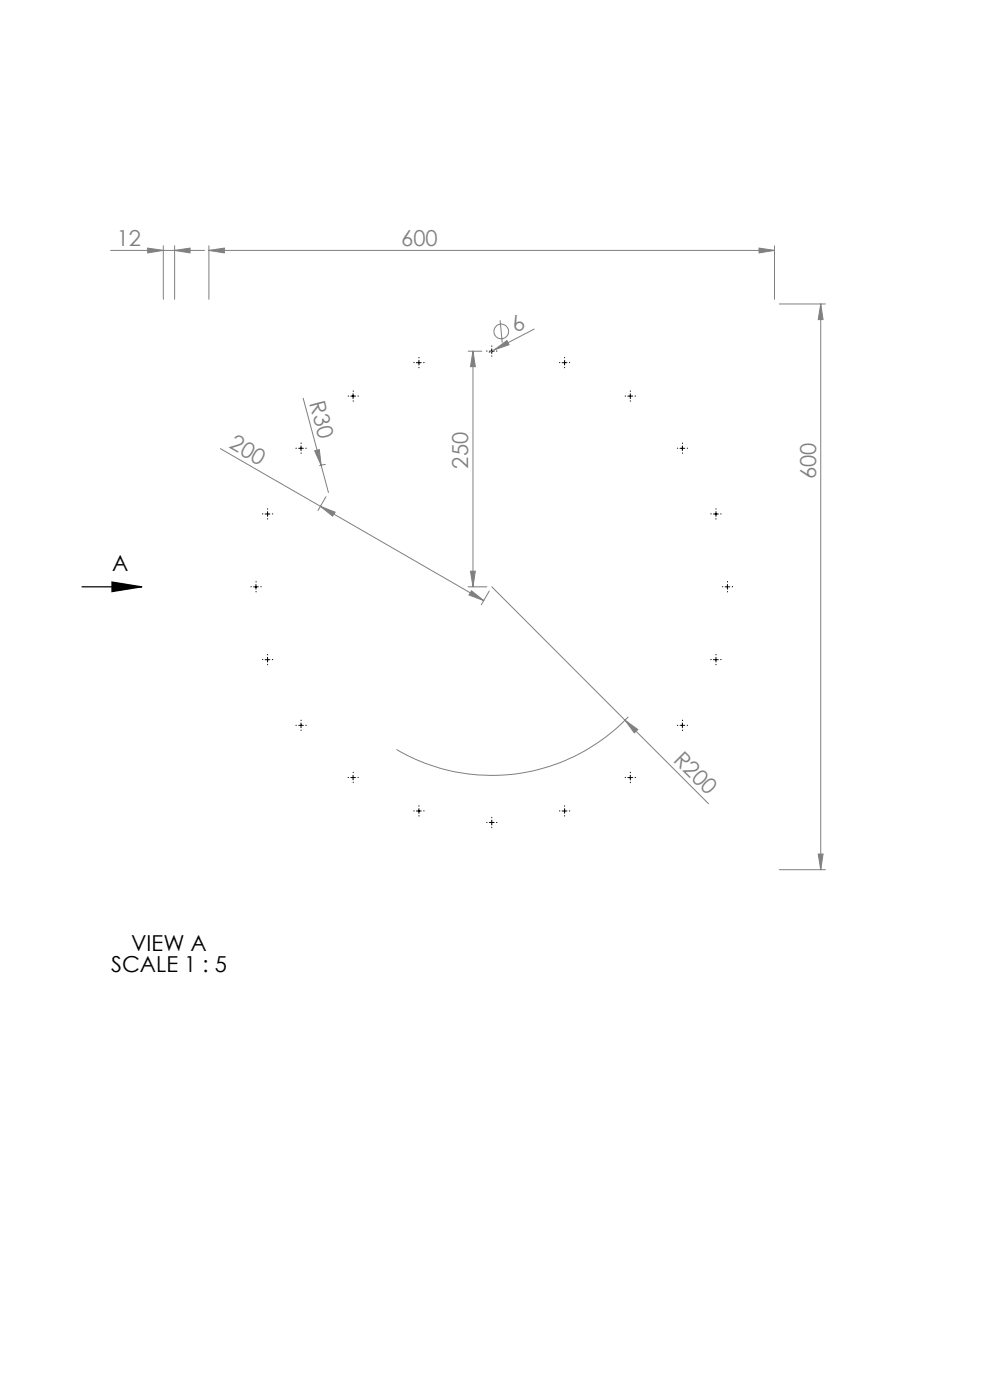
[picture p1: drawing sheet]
<svg xmlns="http://www.w3.org/2000/svg" width="210mm" height="297mm" viewBox="0 0 210 297" stroke-linecap="round" stroke-linejoin="round" font-family="sans-serif">
<g fill="none" stroke="#808080" stroke-width=".21">
<path d="M23.5 53.1h19.9M31.3 52.6l3.3 .5-3.3 .6zM34.6 52.1v11.4M37 53.1l3.3-.5v1.1zM37 52.1v11.4M44.3 53.1l3.3-.5v1.1zM44.3 52.1v11.4M44.3 53.1h120M161 52.6l3.3 .5-3.3 .6zM164.3 52.1v11.4M99.3 74.5h2.9M100.3 74.5l.5 3.3h-1z"/>
<path d="M100.3 74.5v50M104.8 74.2l2.7-2 .5 .9zM104.8 74.2l-1 .6M106.1 67.9l.4 4.8M113.3 69.8l-8.5 4.4M165.3 64.5h9.8M174.1 64.5l.5 3.3h-1zM174.1 64.5v120M46.7 95.2l21.3 12.2M64.3 84.5l5.4 20M66.7 95.6l1-.2 .4 3.3zM69.1 98.5l-1.4 .3"/>
<path d="M68 107.4l3.1 1.3-.5 .8zM68 107.4l34.6 20M69.1 105.4l-1.6 2.9M99.3 124.5h4M99.8 121.2h1l-.5 3.3zM100 125.3l2.6 2.1-3.1-1.2zM103.8 125.4l-1.7 2.9M104.3 124.5l28.3 28.3M132.6 152.8l2.7 2-.8 .7zM132.6 152.8l17.7 17.7M133.3 152.1a40 40 0 0 1-49.2 6.9M165.3 184.5h9.8"/>
<path d="M173.6 181.2h1l-.5 3.3z"/>
<circle cx="106.3" cy="70.3" r="1.55"/>
</g>
<path d="M17.4 124.5h12.7M23.7 123.5l6.4 1-6.4 1z" fill="none" stroke="#000" stroke-width=".25"/>
<g fill="none" stroke="#000" stroke-width=".21" stroke-dasharray="15.2 1.3 1.3 1.3">
<path d="M87.9 76.9h-.1M88.9 75.9v-.1M88.9 77.9v.1M89.9 76.9h.1M103.3 74.5h-.1M104.3 73.5v-.1M104.3 75.5v.1M105.3 74.5h.1M118.8 76.9h-.1M119.8 75.9v-.1M119.8 77.9v.1M120.8 76.9h.1"/>
<path d="M62.9 95.1h-.1M63.9 94.1v-.1M63.9 96.1v.1M64.9 95.1h.1M73.9 84h-.1M74.9 83v-.1M74.9 85v.1M75.9 84h.1M132.7 84h-.1M133.7 83v-.1M133.7 85v.1M134.7 84h.1"/>
<path d="M143.8 95.1h-.1M144.8 94.1v-.1M144.8 96.1v.1M145.8 95.1h.1M55.8 109h-.1M56.8 108v-.1M56.8 110v.1M57.8 109h.1M150.9 109h-.1M151.9 108v-.1M151.9 110v.1M152.9 109h.1"/>
<path d="M53.3 124.5h-.1M54.3 123.5v-.1M54.3 125.5v.1M55.3 124.5h.1M55.8 139.9h-.1M56.8 138.9v-.1M57.8 139.9h.1M150.9 139.9h-.1M151.9 138.9v-.1M152.9 139.9h.1M153.3 124.5h-.1M154.3 123.5v-.1"/>
<path d="M154.3 125.5v.1M155.3 124.5h.1M56.8 140.9v.1M62.9 153.9h-.1M63.9 152.9v-.1M63.9 154.9v.1M64.9 153.9h.1M143.8 153.9h-.1M144.8 152.9v-.1M144.8 154.9v.1M145.8 153.9h.1M151.9 140.9v.1"/>
<path d="M73.9 164.9h-.1M74.9 163.9v-.1M74.9 165.9v.1M75.9 164.9h.1M87.9 172h-.1M88.9 171v-.1M88.9 173v.1M89.9 172h.1M103.3 174.5h-.1M104.3 173.5v-.1M104.3 175.5v.1M105.3 174.5h.1"/>
<path d="M118.8 172h-.1M119.8 171v-.1M119.8 173v.1M120.8 172h.1M132.7 164.9h-.1M133.7 163.9v-.1M133.7 165.9v.1M134.7 164.9h.1"/>
</g>
<g fill="none" stroke="#000" stroke-width=".21">
<path d="M88.3 76.9h1.1M88.9 76.4v1M103.8 74.5h1M104.3 74v1M119.2 76.9h1.1M119.8 76.4v1M63.4 95.1h.9M63.9 94.6v1M74.4 84h1M74.9 83.5v1.1M133.2 84h1M133.7 83.5v1.1"/>
<path d="M144.3 95.1h.9M144.7 94.6v1M56.2 109h1.1M56.8 108.5v1M151.3 109h1.1M151.9 108.5v1M53.8 124.5h1M54.3 124v1M56.2 139.9h1.1M56.8 139.4v1M151.3 139.9h1.1M151.9 139.4v1"/>
<path d="M153.8 124.5h1M154.3 124v1M63.4 153.9h.9M63.9 153.4v1M144.3 153.9h.9M144.7 153.4v1M74.4 165h1M74.9 164.5v.9M88.3 172h1.1M88.9 171.6v.9M103.8 174.5h1M104.3 174v1"/>
<path d="M119.2 172h1.1M119.8 171.6v.9M133.2 165h1M133.7 164.5v.9"/>
</g>
<path d="M23.7 123.5l6.4 1-6.4 1z" fill="#000"/>
<g fill="#808080">
<path d="M66.7 95.6l1-.2 .4 3.3z"/>
<path d="M104.8 74.2l2.7-2 .5 .9z"/>
<path d="M132.6 152.8l2.7 2-.8 .7z"/>
<path d="M44.3 53.1l3.3-.5v1.1zM161 52.6l3.3 .5-3.3 .6z"/>
<path d="M37 53.1l3.3-.5v1.1zM31.3 52.6l3.3 .5-3.3 .6z"/>
<path d="M174.1 64.5l.5 3.3h-1zM173.6 181.2h1l-.5 3.3zM100.3 74.5l.5 3.3h-1zM99.8 121.2h1l-.5 3.3z"/>
<path d="M68 107.4l3.1 1.3-.5 .8zM100 125.3l2.6 2.1-3.1-1.2z"/>
</g>
<g font-size="4.7" fill="#808080">
<text x="24.8" y="52.1">12</text>
<text x="85.1" y="52.1">600</text>
<text x="109.4" y="70.6" transform="rotate(-27 109.4 70.6)">6</text>
<text x="65.6" y="85.5" transform="rotate(75 65.6 85.5)">R30</text>
<text x="48.4" y="94.9" transform="rotate(30 48.4 94.9)">200</text>
<text x="99.3" y="99.4" transform="rotate(-90 99.3 99.4)">250</text>
<text x="173.1" y="101.6" transform="rotate(-90 173.1 101.6)">600</text>
<text x="142.6" y="161.3" transform="rotate(45 142.6 161.3)">R200</text>
</g>
<g font-size="4.7">
<text x="23.8" y="121.2">A</text>
<text x="27.8" y="201.7">VIEW A</text>
<text x="23.6" y="206.3">SCALE 1 : 5</text>
</g>
</svg>
